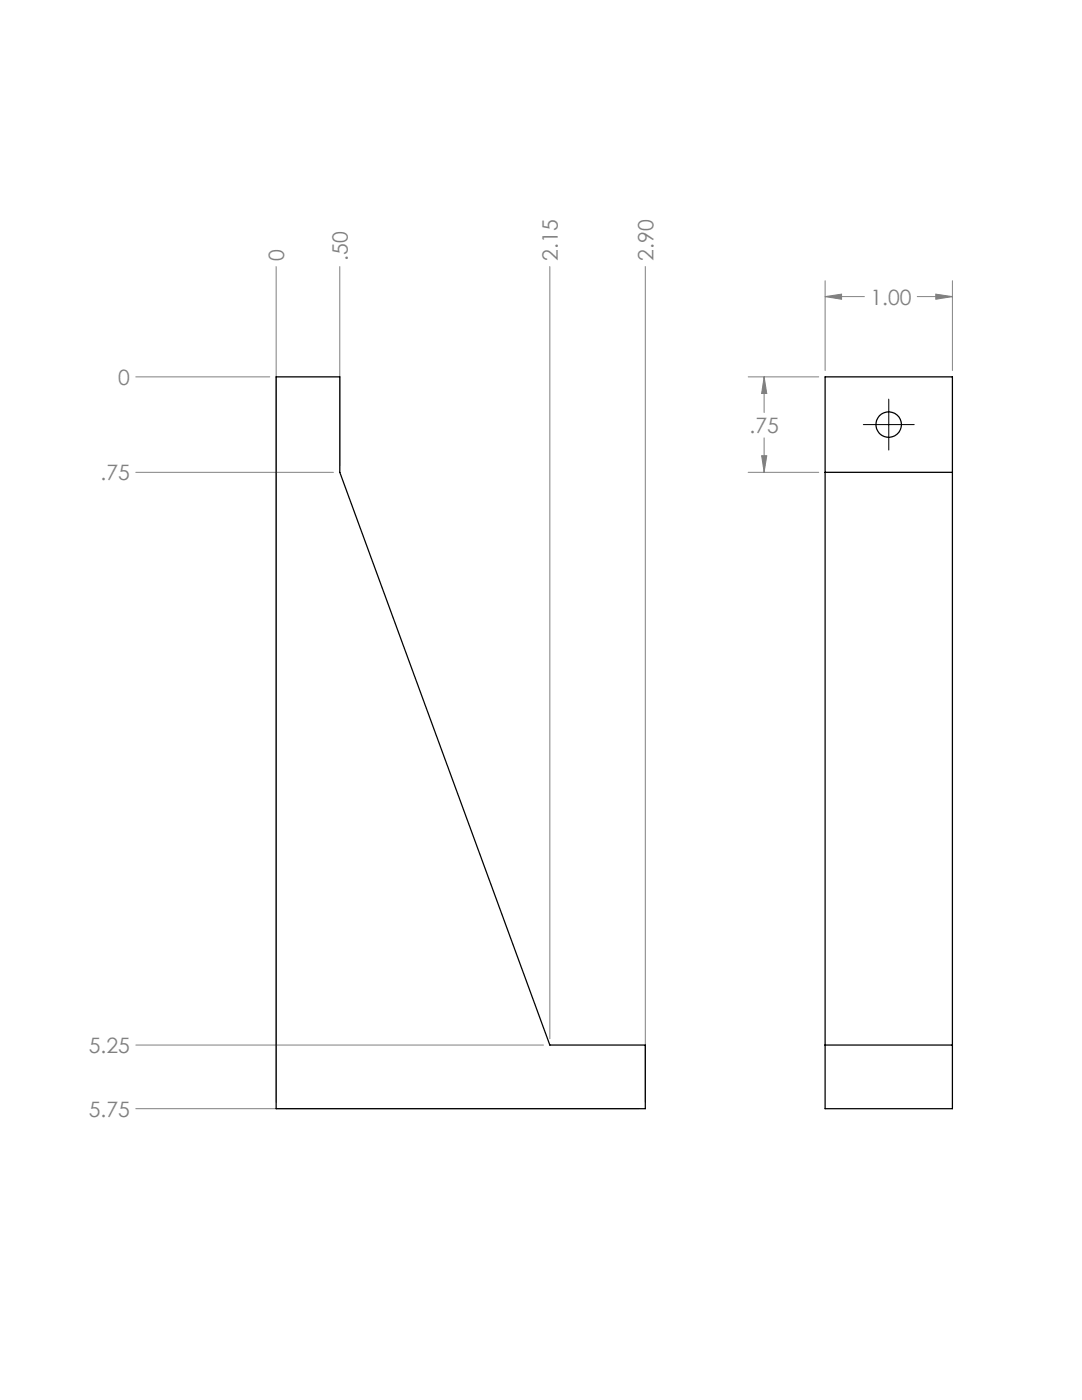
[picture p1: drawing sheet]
<svg xmlns="http://www.w3.org/2000/svg" width="216mm" height="279mm" viewBox="0 0 216 279" stroke-linecap="round" stroke-linejoin="round" font-family="sans-serif">
<g fill="none" stroke="#808080" stroke-width=".2">
<path d="M55.1 53.2v166.8M67.8 53.2v39.8M109.7 53.2v154.1M128.8 53.2v166.8M164.6 59.2l3.3-.5v1zM164.6 56v17.9M164.6 59.2h7.9M183 59.2h7M186.7 58.7l3.3 .5-3.3 .5zM190 56v17.9M27.1 75.2h26.7M149.3 75.2h14.1"/>
<path d="M152.5 75.2l.5 3.3h-1zM152.5 75.2v7.1M27.1 94.3h39.4M149.3 94.3h14.1M152 90.9h1l-.5 3.4zM152.5 87.4v6.9M27.1 208.6h81.3M27.1 221.3h100.4"/>
</g>
<path d="M177.3 79.7v10.1M172.3 84.7h10.1" fill="none" stroke="#000" stroke-width=".2"/>
<path d="M164.6 59.2l3.3-.5v1zM186.7 58.7l3.3 .5-3.3 .5zM152.5 75.2l.5 3.3h-1zM152 90.9h1l-.5 3.4z" fill="#808080"/>
<g fill="none" stroke="#000" stroke-width=".25">
<path d="M55.1 75.2h12.7v19.1l41.9 114.3h19.1v12.7h-73.7zM164.6 75.2h25.4v146.1h-25.4zM164.6 94.3h25.4M164.6 208.6h25.4"/>
<circle cx="177.3" cy="84.7" r="2.55"/>
</g>
<g font-size="4.2" fill="#808080">
<text x="56.7" y="52" transform="rotate(-90 56.7 52)">0</text>
<text x="69.4" y="52" transform="rotate(-90 69.4 52)">.50</text>
<text x="111.3" y="52" transform="rotate(-90 111.3 52)">2.15</text>
<text x="130.4" y="52" transform="rotate(-90 130.4 52)">2.90</text>
<text x="173.7" y="60.8">1.00</text>
<text x="23.6" y="76.8">0</text>
<text x="149.6" y="86.4">.75</text>
<text x="20.1" y="95.8">.75</text>
<text x="17.7" y="210.1">5.25</text>
<text x="17.7" y="222.8">5.75</text>
</g>
</svg>
